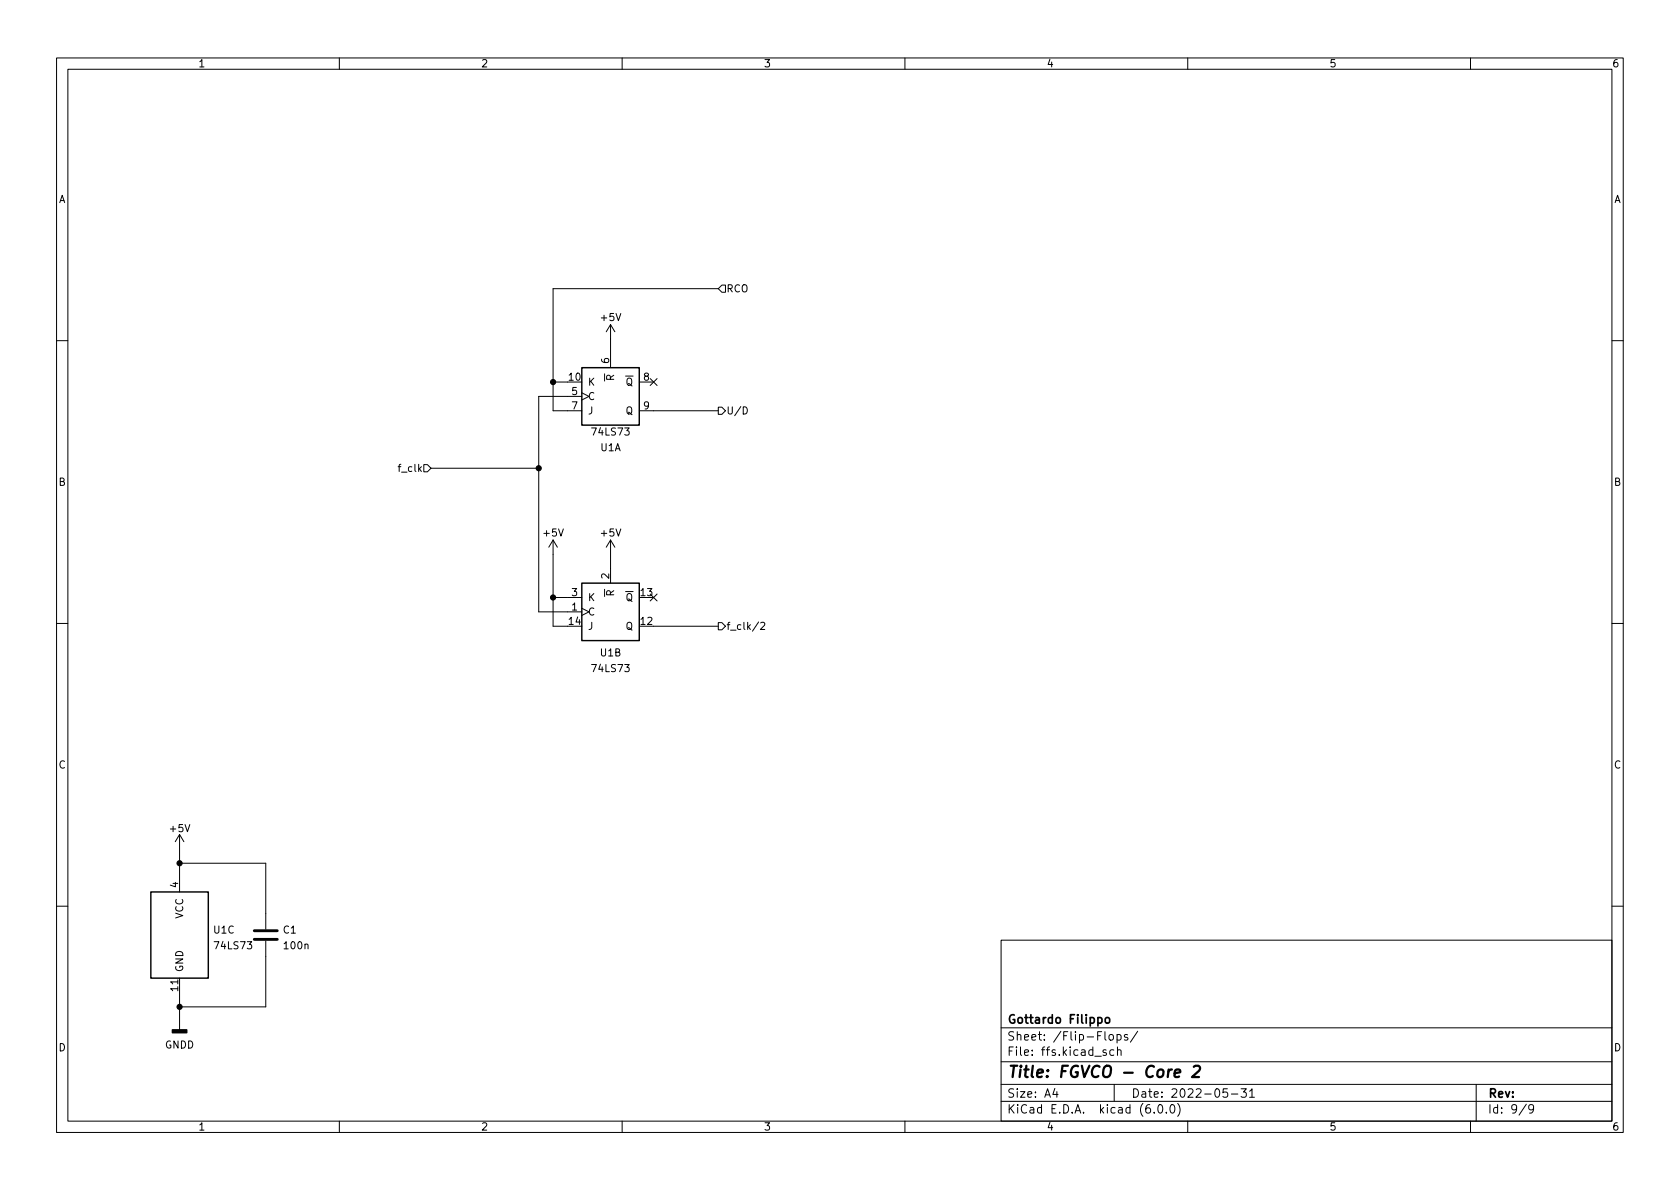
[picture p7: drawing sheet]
<svg xmlns="http://www.w3.org/2000/svg" width="297mm" height="210mm" viewBox="0 0 297 210" stroke-linecap="round" stroke-linejoin="round" font-family="sans-serif">
<g fill="none" stroke="#000" stroke-width=".18">
<path d="M10 10.2h277v190.1h-277zM12 12.2h273v186.1h-273zM60 10.2v2M110 10.2v2M160 10.2v2M210 10.2v2M260 10.2v2M107.9 57.4v7.6M107.9 57.4l-.7 1.3M107.9 57.4l.8 1.3M127 51h-29.2v21.6h5.1M127.6 50.4h.7v1.3h-.7l-.6-.7z"/>
<path d="M10 60.2h2M97.8 67.6h2.5M102.9 69.5l1.2 .6-1.2 .6M102.9 70.1h-7.7v38.1h7.7M113 72.6h14M113 67.6h2.6M115 66.9l1.2 1.3M116.2 66.9l-1.2 1.3M127 72h.6l.7 .6-.7 .7h-.6zM131.4 71.9a.64 .64 0 0 1 .7 .7 .64 .64 0 0 1-.7 .6zM285 60.2h2M74.9 82.2h.7l.6 .6-.6 .6h-.7z"/>
<path d="M76.2 82.8h19M97.8 95.5l-.8 1.3M97.8 95.5v15.2h2.5M97.8 95.5l.8 1.3M107.9 95.5l-.7 1.3M107.9 95.5v7.6M107.9 95.5l.8 1.3M10 110.2h2M97.8 105.7h5.1M102.9 107.6l1.2 .6-1.2 .6M115 105l1.2 1.3M115.6 110.7h11.4"/>
<path d="M116.2 105l-1.2 1.3M127 110.1h.6l.7 .6-.7 .7h-.6zM134.1 110l-1.1 1.6M134.5 110.2l.5-.2 .2 .4-.8 .9h.8M285 110.2h2M31.7 147.6v10.1M31.7 147.6l-.7 1.2M31.7 147.6l.8 1.2M31.7 152.6h15.3v11.7M10 160.2h2M31.7 173v9.1M47 166.4v11.6h-15.3"/>
<path d="M177 166.3h108v32h-108zM285 160.2h2M60 198.3v2M110 198.3v2M160 198.3v2M177 194.8h108M177 191.8h108M177 187.8h108M177 181.8h108M186.5 192.5l-.4 1h1M186.9 193v1M195.6 185.7l-.4-.1-.2 .2 .1 .3 .5 .1v.4h-.6"/>
<path d="M196.1 183.1l.3-.2 .4 .2 .1 .5-.2 .3h-.3l-.3-.1zM196.9 185.7l-.4-.1-.3 .3v.4l.2 .3h.5M197 191.8v3M197.5 183l.4-.1 .3 .3v.4l-.1 .3h-.6M197.5 182.9v1.5M197.6 185.8l.2-.2 .3 .1 .1 .9M197.6 185.1v1.5M199.4 183l-.4-.1-.2 .2 .1 .3 .5 .1v.4h-.6M201.1 182.4l-1.2 1.9M204.1 196.7v.1M204.9 195.4l.2-.1a.81 .81 0 0 1 .6 .7 .81 .81 0 0 1-.3 .8h-.2a.81 .81 0 0 1-.6-.6 .81 .81 0 0 1 .3-.8zM206.2 196.7v.1"/>
<path d="M207.1 195.4l.1-.1a.81 .81 0 0 1 .6 .7 .81 .81 0 0 1-.3 .8h-.1a.81 .81 0 0 1-.6-.6 .81 .81 0 0 1 .3-.8zM208.2 195.1a1.72 1.72 0 0 1 0 2.3M210 198.3v2M217 192.5h-.7l-.1 .7 .2-.1 .5 .1 .2 .2-.1 .5-.2 .1-.6-.1M217.7 193.5h1.2M219.4 192.5h1l-.5 .6 .4 .1v.7l-.2 .1h-.5l-.2-.1M220.9 193l.5-.5v1.5M220.9 194h.9M260 198.3v2M261 191.8v6.5M269.9 195.3l-1.3 1.9M271.2 196l-.3 .3h-.3l-.3-.3 .1-.6 .5-.1 .2 .2a.99 .99 0 0 1-.4 1.3h-.3"/>
</g>
<path d="M207.7 189.8l1-.2-.1-.4-.5-.1-.4 .3v1l.2 .1 .6-.1M211.1 188.7l.3-.2h.5a.45 .45 0 0 1 .3 .5l-.2 .3-1.2 1.2h1.2" fill="none" stroke="#000" stroke-width=".4"/>
<path d="M195.5 180.1l.2-.2 .4 .2 .1 .5-.1 .3h-.4l-.2-.1z" fill="none" stroke="#000" stroke-width=".3"/>
<path d="M30.5 182.1h2.5v.5h-2.5z" fill="#000" stroke="#000" stroke-width=".25"/>
<path d="M102.9 65h10.1v10.2h-10.1zM102.9 103.1h10.1v10.2h-10.1zM26.7 157.7h10.1v15.3h-10.1z" fill="none" stroke="#000" stroke-width=".25"/>
<path d="M45 166.1h4M45 164.6h4" fill="none" stroke="#000" stroke-width=".51"/>
<g fill="#000" stroke="#000" stroke-width=".18">
<circle cx="97.8" cy="67.6" r=".46"/>
<circle cx="95.2" cy="82.8" r=".46"/>
<circle cx="97.8" cy="105.7" r=".46"/>
<circle cx="31.7" cy="152.6" r=".46"/>
<circle cx="31.7" cy="178" r=".46"/>
</g>
<text font-size="2.8" x="178" y="190.6">Title: FGVCO - Core 2</text>
<g font-size="2.1">
<text x="178" y="184">Sheet: /Flip-Flops/</text>
<text x="178" y="181">Gottardo Filippo</text>
<text x="178" y="186.7">File: ffs.kicad_sch</text>
<text x="178" y="196.9">KiCad E.D.A. kicad (6.0.0)</text>
<text x="178" y="194.1">Size: A4</text>
<text x="200" y="194.1">Date: 2022-05-31</text>
<text x="263" y="194.1">Rev:</text>
<text x="263" y="196.9">Id: 9/9</text>
</g>
<g font-size="1.8">
<text x="35" y="11.9">1</text>
<text x="85" y="11.9">2</text>
<text x="135" y="11.9">3</text>
<text x="185" y="11.9">4</text>
<text x="235" y="11.9">5</text>
<text x="285" y="11.9">6</text>
<text x="10.3" y="35.9">A</text>
<text x="285.3" y="35.9">A</text>
<text x="128.4" y="51.7">RCO</text>
<text x="106.4" y="56.8">+5V</text>
<text x="107.7" y="64.2" transform="rotate(-90 107.7 64.2)">6</text>
<text x="100.6" y="67.3">10</text>
<text x="101.1" y="69.8">5</text>
<text x="103.9" y="68.2">K</text>
<text x="103.9" y="70.7">C</text>
<text x="108.6" y="68.7" transform="rotate(-90 108.6 68.7)">~{R}</text>
<text x="109.3" y="68.2">~{Q}</text>
<text x="113.8" y="67.3">8</text>
<text x="101.1" y="72.4">7</text>
<text x="103.9" y="73.3">J</text>
<text x="104.9" y="77">74LS73</text>
<text x="110.6" y="73.3">Q</text>
<text x="113.8" y="72.4">9</text>
<text x="128.4" y="73.3">U/D</text>
<text x="70.8" y="83.4">f_clk</text>
<text x="106.2" y="79.8">U1A</text>
<text x="10.3" y="85.9">B</text>
<text x="285.3" y="85.9">B</text>
<text x="96.2" y="94.9">+5V</text>
<text x="106.4" y="94.9">+5V</text>
<text x="101.1" y="107.9">1</text>
<text x="101.1" y="105.4">3</text>
<text x="103.9" y="106.3">K</text>
<text x="107.7" y="102.3" transform="rotate(-90 107.7 102.3)">2</text>
<text x="108.6" y="106.8" transform="rotate(-90 108.6 106.8)">~{R}</text>
<text x="109.3" y="106.3">~{Q}</text>
<text x="113.3" y="105.4">13</text>
<text x="100.6" y="110.5">14</text>
<text x="103.9" y="108.8">C</text>
<text x="103.9" y="111.4">J</text>
<text x="110.6" y="111.4">Q</text>
<text x="113.3" y="110.5">12</text>
<text x="128.4" y="111.4">f_clk/2</text>
<text x="104.9" y="118.8">74LS73</text>
<text x="106.2" y="116.1">U1B</text>
<text x="10.3" y="135.9">C</text>
<text x="285.3" y="135.9">C</text>
<text x="30.2" y="147.1">+5V</text>
<text x="31.5" y="157" transform="rotate(-90 31.5 157)">4</text>
<text x="32.4" y="162.5" transform="rotate(-90 32.4 162.5)">VCC</text>
<text x="37.8" y="165.1">U1C</text>
<text x="38.1" y="167.9">74LS73</text>
<text x="50.1" y="165.1">C1</text>
<text x="50.4" y="167.9">100n</text>
<text x="32.4" y="172" transform="rotate(-90 32.4 172)">GND</text>
<text x="31.5" y="175.2" transform="rotate(-90 31.5 175.2)">11</text>
<text x="10.3" y="185.9">D</text>
<text x="29.1" y="185.4">GNDD</text>
<text x="285.3" y="185.9">D</text>
<text x="35" y="199.9">1</text>
<text x="85" y="199.9">2</text>
<text x="135" y="199.9">3</text>
<text x="185" y="199.9">4</text>
<text x="235" y="199.9">5</text>
<text x="285" y="199.9">6</text>
</g>
</svg>
